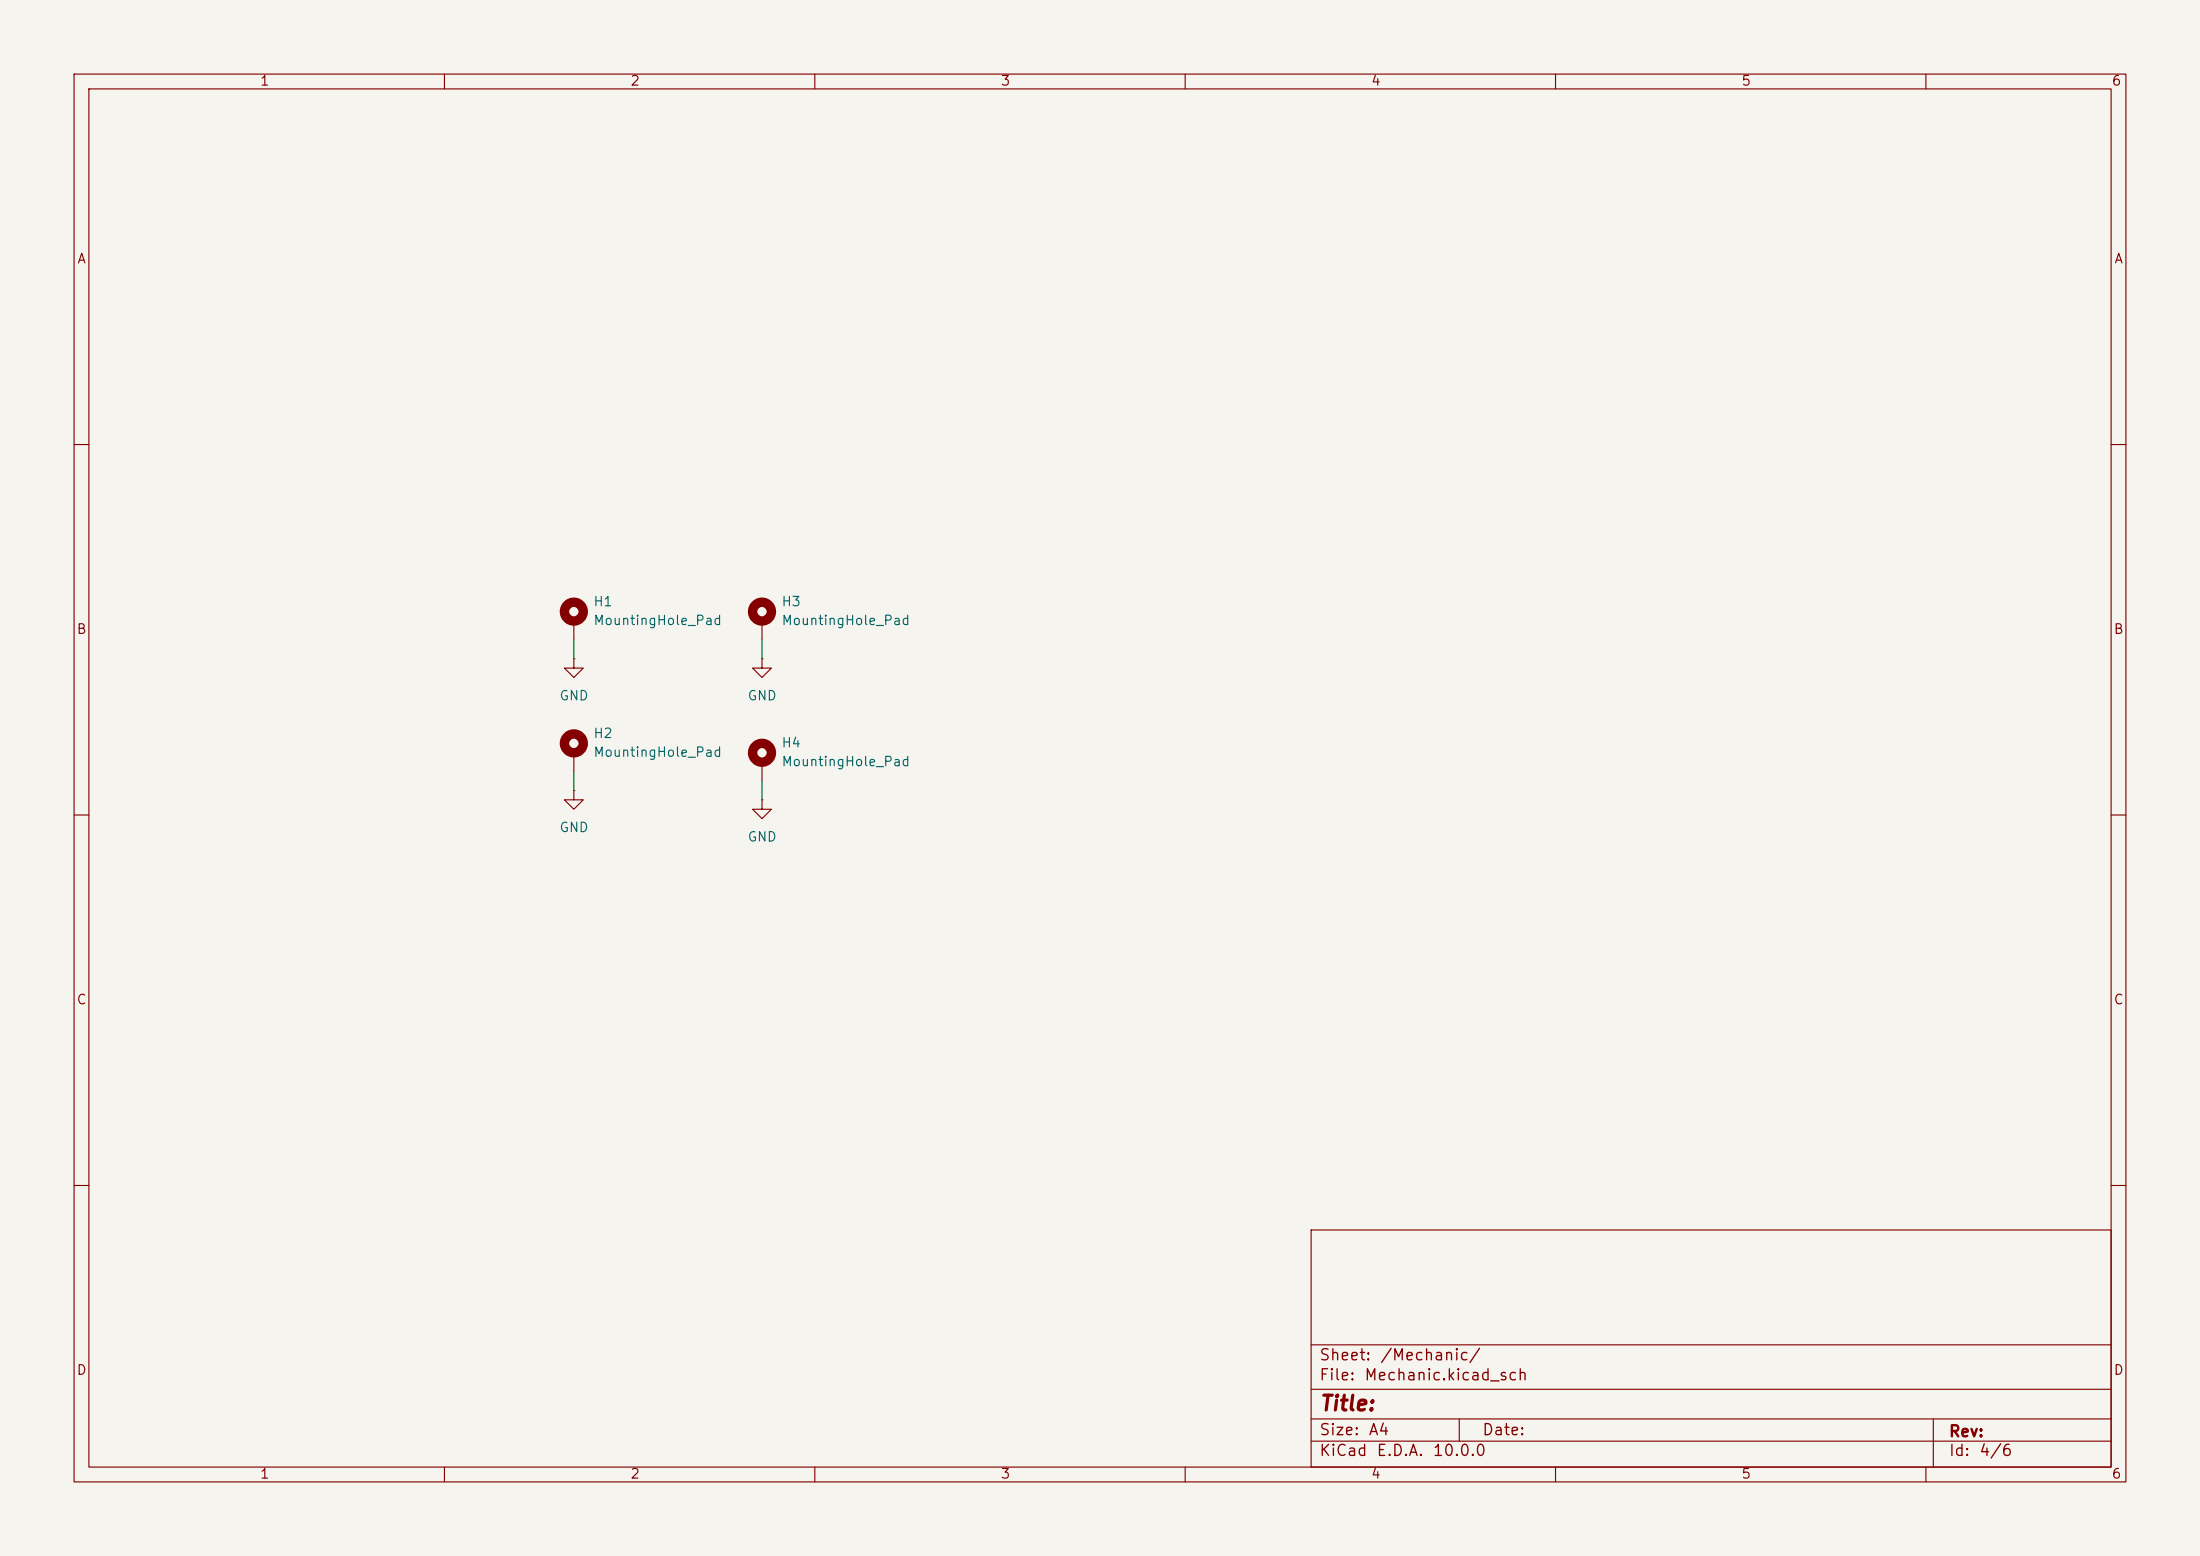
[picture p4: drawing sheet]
<svg xmlns="http://www.w3.org/2000/svg" width="297mm" height="210mm" viewBox="0 0 297 210" stroke-linecap="round" stroke-linejoin="round" font-family="sans-serif">
<path d="M0 0h297v210h-297z" fill="#f5f4ef" stroke="#f5f4ef" stroke-width=".14"/>
<g fill="none" stroke="#840000" stroke-width=".15">
<path d="M10 10h277v190h-277zM12 12h273v186h-273zM60 10v2M110 10v2M160 10v2M210 10v2M260 10v2M10 60h2M285 60h2M77.5 88.9v1.3h1.2l-1.2 1.2-1.3-1.2h1.3M77.5 88.9h.1M77.5 83.8v2.6"/>
<path d="M102.9 88.9v1.3h1.2l-1.2 1.2-1.3-1.2h1.3M102.9 88.9h.1M102.9 83.8v2.6M10 110h2M77.5 106.7v1.3h1.2l-1.2 1.2-1.3-1.2h1.3M77.5 106.7h.1M77.5 101.6v2.5M102.9 108v1.2h1.2l-1.2 1.3-1.3-1.3h1.3M102.9 108h.1M102.9 102.9v2.5M285 110h2M10 160h2"/>
<path d="M177 166h108v32h-108zM285 160h2M60 198v2M110 198v2M160 198v2M177 194.5h108M177 191.5h108M177 187.5h108M177 181.5h108M197 191.5v3M210 198v2M260 198v2"/>
<path d="M261 191.5v6.5"/>
</g>
<g fill="none" stroke="#840000" stroke-width="1.3">
<circle cx="77.5" cy="82.5" r="1.27"/>
<circle cx="102.9" cy="82.5" r="1.27"/>
<circle cx="77.5" cy="100.3" r="1.27"/>
<circle cx="102.9" cy="101.6" r="1.27"/>
</g>
<path d="M77.5 86.4v2.5M102.9 86.4v2.5M77.5 104.1v2.6M102.9 105.4v2.6" fill="none" stroke="#009600" stroke-width=".15"/>
<text font-size="2" fill="#840000" x="178" y="190.9">Title:</text>
<g font-size="1.5" fill="#840000">
<text x="178" y="184">Sheet:</text>
<text x="186.2" y="184">/Mechanic/</text>
<text x="178" y="186.7">File:</text>
<text x="184.1" y="186.7">Mechanic.kicad_sch</text>
<text x="178" y="196.9">KiCad</text>
<text x="178" y="194.1">Size:</text>
<text x="184.7" y="194.1">A4</text>
<text x="185.7" y="196.9">E.D.A.</text>
<text x="193.3" y="196.9">10.0.0</text>
<text x="200" y="194.1">Date:</text>
<text x="263" y="194.3">Rev:</text>
<text x="263" y="196.9">Id:</text>
<text x="267.1" y="196.9">4/6</text>
</g>
<g font-size="1.3" fill="#840000">
<text x="35" y="11.9">1</text>
<text x="85" y="11.9">2</text>
<text x="135" y="11.9">3</text>
<text x="185" y="11.9">4</text>
<text x="235" y="11.9">5</text>
<text x="285" y="11.9">6</text>
<text x="10.3" y="35.9">A</text>
<text x="285.3" y="35.9">A</text>
<text x="10.3" y="85.9">B</text>
<text x="285.3" y="85.9">B</text>
<text x="10.3" y="135.9">C</text>
<text x="285.3" y="135.9">C</text>
<text x="10.3" y="185.9">D</text>
<text x="285.3" y="185.9">D</text>
<text x="35" y="199.9">1</text>
<text x="85" y="199.9">2</text>
<text x="135" y="199.9">3</text>
<text x="185" y="199.9">4</text>
<text x="235" y="199.9">5</text>
<text x="285" y="199.9">6</text>
</g>
<g font-size="1.3" fill="#006464">
<text x="80" y="82.1">H1</text>
<text x="105.4" y="82.1">H3</text>
<text x="80" y="84.7">MountingHole_Pad</text>
<text x="105.4" y="84.7">MountingHole_Pad</text>
<text x="75.4" y="94.8">GND</text>
<text x="100.8" y="94.8">GND</text>
<text x="80" y="99.9">H2</text>
<text x="105.4" y="101.2">H4</text>
<text x="80" y="102.5">MountingHole_Pad</text>
<text x="105.4" y="103.7">MountingHole_Pad</text>
<text x="75.4" y="112.6">GND</text>
<text x="100.8" y="113.9">GND</text>
</g>
</svg>
